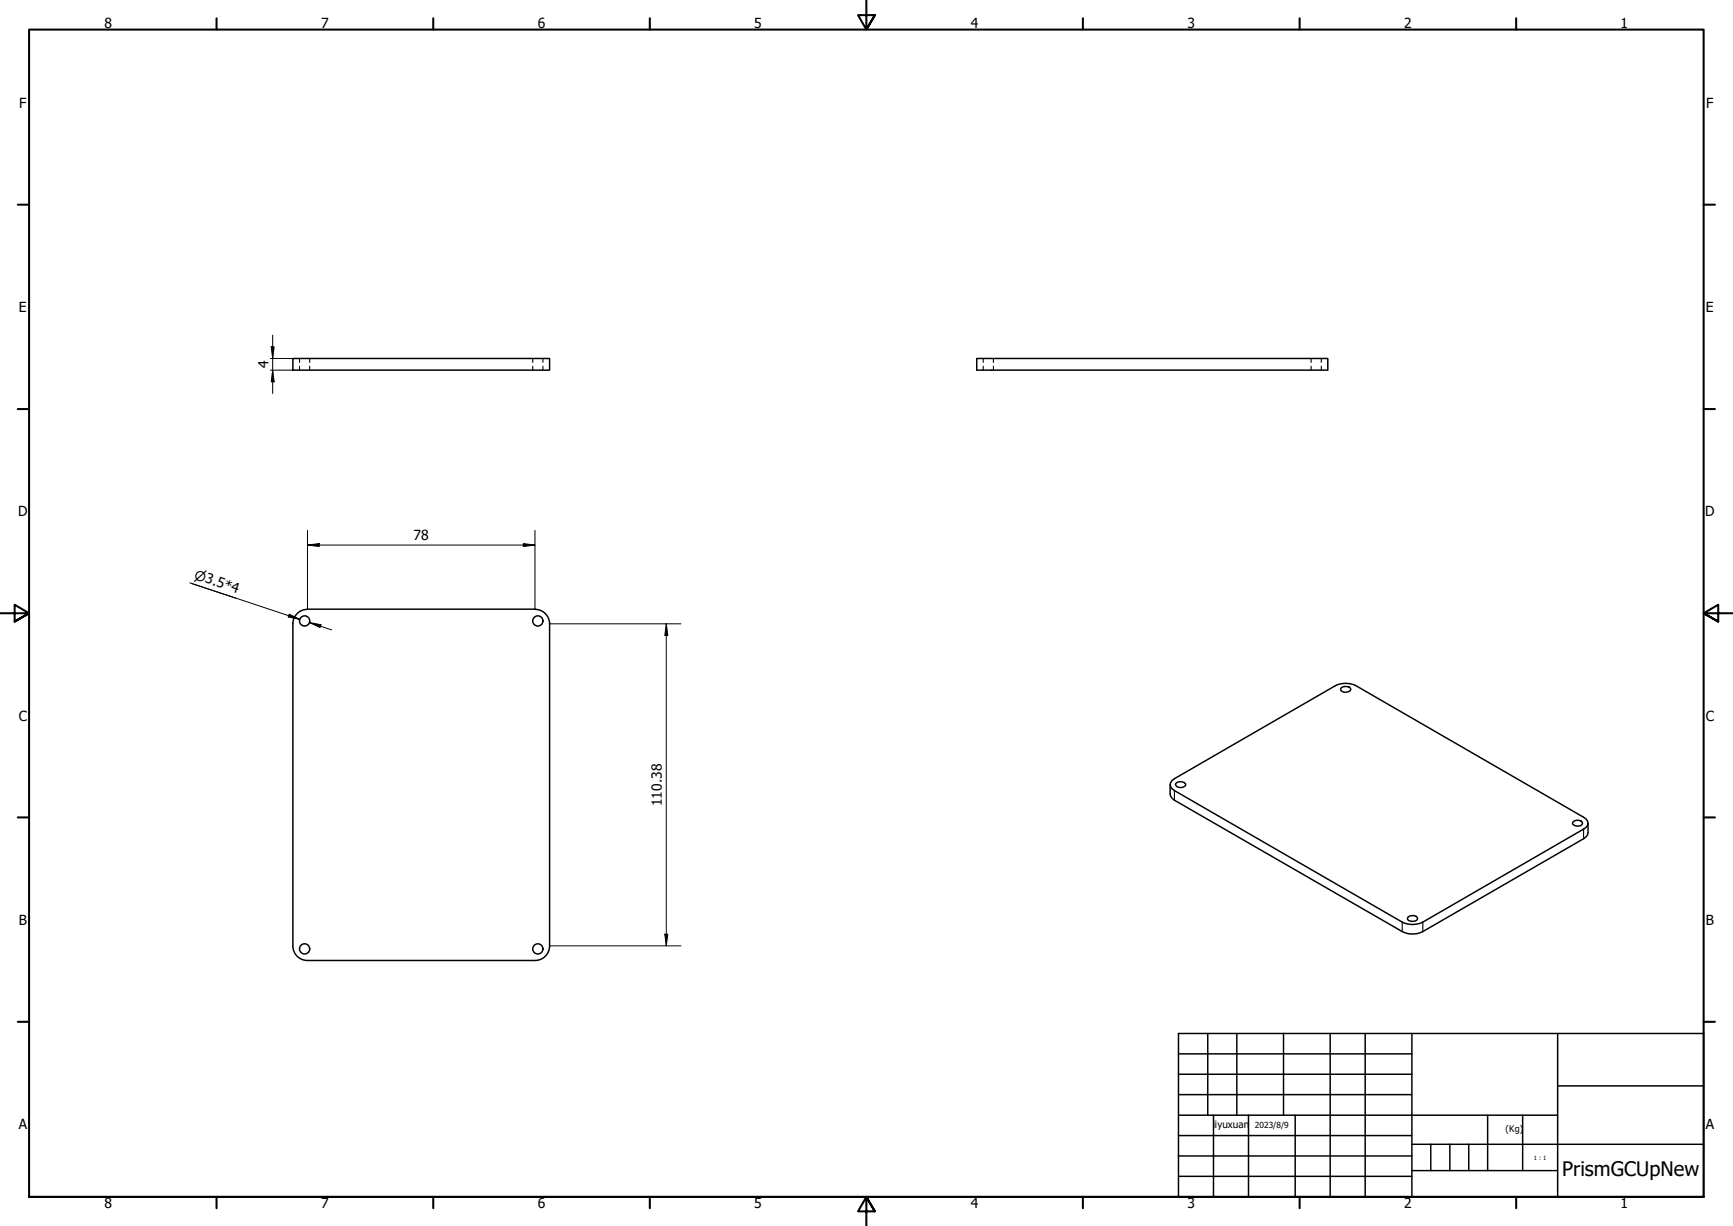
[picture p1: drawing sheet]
<svg xmlns="http://www.w3.org/2000/svg" width="594mm" height="420mm" viewBox="0 0 594 420" stroke-linecap="round" stroke-linejoin="round" font-family="sans-serif">
<g fill="none" stroke="#000" stroke-width=".38">
<path d="M102.7 122.9v1.3M102.7 125.5v1.4M106.2 122.9v1.3M106.2 125.5v1.4M182.6 122.9v1.3M182.6 125.5v1.4M186.1 122.9v1.3M186.1 125.5v1.4M337.1 122.9v1.3M337.1 125.5v1.4M340.6 122.9v1.3M340.6 125.5v1.4"/>
<path d="M449.5 122.9v1.3M449.5 125.5v1.4M452.9 122.9v1.3M452.9 125.5v1.4"/>
</g>
<g fill="none" stroke="#000" stroke-width=".51">
<path d="M100.4 122.9h88v4h-88zM334.8 122.9h120.4v4h-120.4zM105.4 208.8a5 5 0 0 0-5 5v110.3M105.4 208.8h78M183.4 208.8a5 5 0 0 1 5 5v110.3M459.8 235.7a2.61 2.61 0 0 1 3.2 .2v.4a2.04 2.04 0 0 1-3.5-.2zM401.1 268.9l.2 4 1.3 1.3 78.1 45.1a7.9 7.9 0 0 0 7 0l55.2-31.9 1.3-1.3 .2-4M401.8 267.4l56-32.4a7.9 7.9 0 0 1 7 0l78.1 45.1a2.12 2.12 0 0 1 1.5 2 2.12 2.12 0 0 1-1.5 2l-55.2 31.9a7.9 7.9 0 0 1-7 0l-78.1-45.1a2.11 2.11 0 0 1-.8-3.5zM403.2 268.3a2.06 2.06 0 0 1 3.3 .7 2.01 2.01 0 0 1-3.5-.2zM539.3 281.6a1.96 1.96 0 0 1 3.2 .6 1.96 1.96 0 0 1-3.4-.2zM482.7 314.2a2.04 2.04 0 0 1 3.3 .7 2.3 2.3 0 0 1-3.5 .2zM100.4 324.2a5 5 0 0 0 5 5h78a5 5 0 0 0 5-5"/>
<circle cx="104.4" cy="212.8" r="1.75"/>
<circle cx="184.4" cy="212.8" r="1.75"/>
<circle cx="104.4" cy="325.2" r="1.75"/>
<circle cx="184.4" cy="325.2" r="1.75"/>
</g>
<path d="M402.6 270.9v3.3M542.9 284.1v3.3M480.7 316v3.3M487.7 316v3.3" fill="none" stroke="#000" stroke-width=".38"/>
<g fill="none" stroke="#000" stroke-width=".7">
<path d="M74.2 6.3v3.8M148.5 6.3v3.8M222.8 6.3v3.8M297 .2v9.9l-2.9-4.9h5.8l-2.9 4.9 2.9-4.9M371.2 6.3v3.8M445.5 6.3v3.8M519.7 6.3v3.8M6.1 70.1h3.9M584 70.1h3.9M6.1 140.2h3.9M584 140.2h3.9M0 210.2h10l-5-3v5.8l5-2.8-5 2.8"/>
<path d="M594 210.2h-10l5-3v5.8l-5-2.8 5 2.8M6.1 280.1h3.9M584 280.1h3.9M6.1 350.2h3.9M584 350.2h3.9M10 410.2v-400.1h574v400.1h-574h574M74.2 410.2v3.9M148.5 410.2v3.9M222.8 410.2v3.9M299.9 415.1l-2.9-4.9 2.9 4.9h-5.8l2.9-4.9v10M371.2 410.2v3.9M445.5 410.2v3.9"/>
<path d="M519.7 410.2v3.9"/>
</g>
<g fill="none" stroke="#000" stroke-width=".51">
<path d="M404 354.2h180v56h-180zM414 354.2v28M424 354.2v28M440 354.2v28M456 354.2v56M468 354.2v56M484 354.2v56M534 354.2v56M404 361.2h80M404 368.2h80M404 375.1h80M534 372.2h50"/>
<path d="M404 396.2h80M404 389.2h80M404 382.2h130M416 382.2v28M428 382.2v28M444 382.2v28M484 392.2h100M490.5 392.2v9M497 392.2v9M503.5 392.2v9M510 382.2v19M522 382.2v19"/>
<path d="M404 403.1h80M484 401.2h50"/>
</g>
<g fill="none" stroke="#000" stroke-width=".34">
<path d="M93 118.9h1l-.5 4zM93.5 114.9v20M92.7 122.9h7.7M92.7 126.9h7.7M93.5 126.9l.5 4h-1zM65.1 199.7l37.6 12.6-3.8-1.3M105.4 186.8l4-.5v1zM105.4 186.8h78M105.4 181.8v27M179.4 186.3l4 .5-4 .5zM183.4 181.8v27M65.8 200l15.1 5"/>
<path d="M99.1 210.5l3.6 1.8-3.9-.9zM106 213.3l4 .8-.3 1zM106 213.3l7.7 2.6M188.4 213.8h45M228.4 213.8l.5 4h-1zM228.4 213.8v110.3M188.4 324.1h45M227.9 320.1h1l-.5 4z"/>
</g>
<path d="M93 118.9h1l-.5 4zM93.5 126.9l.5 4h-1zM105.4 186.8l4-.5v1zM179.4 186.3l4 .5-4 .5zM99.1 210.5l3.6 1.8-3.9-.9zM106 213.3l4 .8-.3 1zM228.4 213.8l.5 4h-1zM227.9 320.1h1l-.5 4z" fill="#000"/>
<text font-size="6.9" x="535.5" y="403">PrismGCUpNew</text>
<g font-size="4.8">
<text x="35.8" y="9.8">8</text>
<text x="110" y="9.8">7</text>
<text x="184.3" y="9.8">6</text>
<text x="258.6" y="9.8">5</text>
<text x="332.8" y="9.8">4</text>
<text x="407" y="9.8">3</text>
<text x="481.3" y="9.8">2</text>
<text x="555.6" y="9.8">1</text>
<text x="6.6" y="36.9">F</text>
<text x="584.9" y="36.9">F</text>
<text x="6.5" y="106.9">E</text>
<text x="584.8" y="106.9">E</text>
<text x="92" y="126.2" transform="rotate(-90 92 126.2)">4</text>
<text x="6.2" y="176.9">D</text>
<text x="584.5" y="176.9">D</text>
<text x="141.8" y="185.2">78</text>
<text x="6.4" y="246.9">C</text>
<text x="584.7" y="246.9">C</text>
<text x="226.8" y="276.3" transform="rotate(-90 226.8 276.3)">110.38</text>
<text x="6.4" y="316.9">B</text>
<text x="584.7" y="316.9">B</text>
<text x="6.4" y="386.9">A</text>
<text x="584.7" y="386.9">A</text>
<text x="35.8" y="414.1">8</text>
<text x="110" y="414.1">7</text>
<text x="184.3" y="414.1">6</text>
<text x="258.6" y="414.1">5</text>
<text x="332.8" y="414.1">4</text>
<text x="407" y="414.1">3</text>
<text x="481.3" y="414.1">2</text>
<text x="555.6" y="414.1">1</text>
</g>
<text font-size="4.6" x="66.4" y="198.4" transform="rotate(18 66.4 198.4)">⌀3.5*4</text>
<g font-size="3.4">
<text x="415.7" y="386.6">l</text>
<text x="416.5" y="386.6">iyuxuan</text>
</g>
<text font-size="3.1" x="516.1" y="388.1">(Kg)</text>
<text font-size="2.9" x="430.1" y="386.5">2023/8/9</text>
<text font-size="2" x="525.8" y="397.4">1 : 1</text>
</svg>
